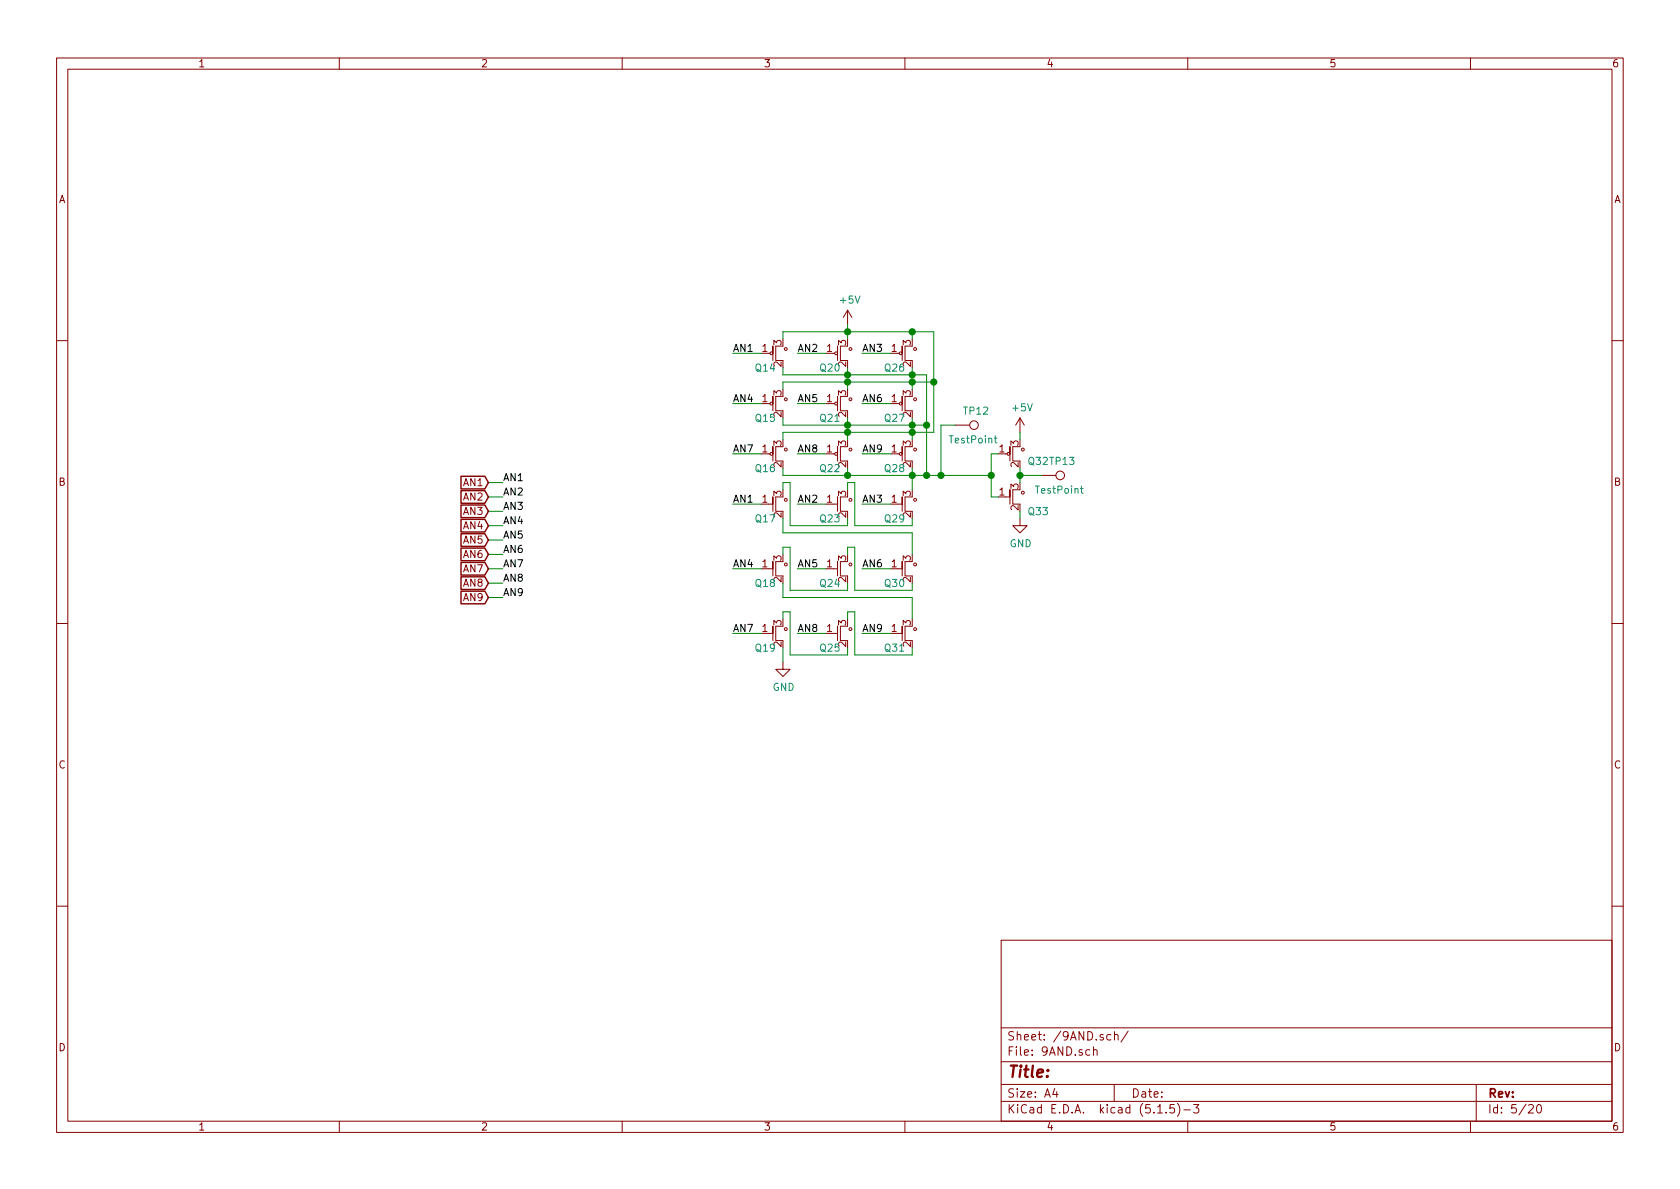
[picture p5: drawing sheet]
EESchema Schematic File Version 4
EELAYER 30 0
EELAYER END
$Descr A4 11693 8268
encoding utf-8
Sheet 5 20
Title ""
Date ""
Rev ""
Comp ""
Comment1 ""
Comment2 ""
Comment3 ""
Comment4 ""
$EndDescr
$Comp
L LogicQ:NM Q?
U 1 1
P 5450 3500
AR Path="/5ED9D1B0" Ref="Q?"  Part="1" 
AR Path="/5ECBCC7E/5ED9D1B0" Ref="Q17"  Part="1" 
F 0 "Q17" H 5250 3400 50  0000 L CNN
F 1 "NM" H 5550 3400 50  0001 C CNN
F 2 "LogicQ:SOT-23-N" H 5250 3500 50  0001 C CNN
F 3 "" H 5450 3500 50  0001 C CNN
	1    5450 3500
	1    0    0    -1  
$EndComp
$Comp
L LogicQ:NM Q?
U 1 1
P 5900 3500
AR Path="/5ED9D1B6" Ref="Q?"  Part="1" 
AR Path="/5ECBCC7E/5ED9D1B6" Ref="Q23"  Part="1" 
F 0 "Q23" H 5700 3400 50  0000 L CNN
F 1 "NM" H 6000 3400 50  0001 C CNN
F 2 "LogicQ:SOT-23-N" H 5700 3500 50  0001 C CNN
F 3 "" H 5900 3500 50  0001 C CNN
	1    5900 3500
	1    0    0    -1  
$EndComp
$Comp
L LogicQ:NM Q?
U 1 1
P 6350 3500
AR Path="/5ED9D1BC" Ref="Q?"  Part="1" 
AR Path="/5ECBCC7E/5ED9D1BC" Ref="Q29"  Part="1" 
F 0 "Q29" H 6150 3400 50  0000 L CNN
F 1 "NM" H 6450 3400 50  0001 C CNN
F 2 "LogicQ:SOT-23-N" H 6150 3500 50  0001 C CNN
F 3 "" H 6350 3500 50  0001 C CNN
	1    6350 3500
	1    0    0    -1  
$EndComp
$Comp
L LogicQ:NM Q?
U 1 1
P 5450 3950
AR Path="/5ED9D1C2" Ref="Q?"  Part="1" 
AR Path="/5ECBCC7E/5ED9D1C2" Ref="Q18"  Part="1" 
F 0 "Q18" H 5250 3850 50  0000 L CNN
F 1 "NM" H 5550 3850 50  0001 C CNN
F 2 "LogicQ:SOT-23-N" H 5250 3950 50  0001 C CNN
F 3 "" H 5450 3950 50  0001 C CNN
	1    5450 3950
	1    0    0    -1  
$EndComp
$Comp
L LogicQ:NM Q?
U 1 1
P 6350 3950
AR Path="/5ED9D1C8" Ref="Q?"  Part="1" 
AR Path="/5ECBCC7E/5ED9D1C8" Ref="Q30"  Part="1" 
F 0 "Q30" H 6150 3850 50  0000 L CNN
F 1 "NM" H 6450 3850 50  0001 C CNN
F 2 "LogicQ:SOT-23-N" H 6150 3950 50  0001 C CNN
F 3 "" H 6350 3950 50  0001 C CNN
	1    6350 3950
	1    0    0    -1  
$EndComp
$Comp
L LogicQ:NM Q?
U 1 1
P 5450 4400
AR Path="/5ED9D1CE" Ref="Q?"  Part="1" 
AR Path="/5ECBCC7E/5ED9D1CE" Ref="Q19"  Part="1" 
F 0 "Q19" H 5250 4300 50  0000 L CNN
F 1 "NM" H 5550 4300 50  0001 C CNN
F 2 "LogicQ:SOT-23-N" H 5250 4400 50  0001 C CNN
F 3 "" H 5450 4400 50  0001 C CNN
	1    5450 4400
	1    0    0    -1  
$EndComp
$Comp
L LogicQ:NM Q?
U 1 1
P 5900 4400
AR Path="/5ED9D1D4" Ref="Q?"  Part="1" 
AR Path="/5ECBCC7E/5ED9D1D4" Ref="Q25"  Part="1" 
F 0 "Q25" H 5700 4300 50  0000 L CNN
F 1 "NM" H 6000 4300 50  0001 C CNN
F 2 "LogicQ:SOT-23-N" H 5700 4400 50  0001 C CNN
F 3 "" H 5900 4400 50  0001 C CNN
	1    5900 4400
	1    0    0    -1  
$EndComp
$Comp
L LogicQ:NM Q?
U 1 1
P 6350 4400
AR Path="/5ED9D1DA" Ref="Q?"  Part="1" 
AR Path="/5ECBCC7E/5ED9D1DA" Ref="Q31"  Part="1" 
F 0 "Q31" H 6150 4300 50  0000 L CNN
F 1 "NM" H 6450 4300 50  0001 C CNN
F 2 "LogicQ:SOT-23-N" H 6150 4400 50  0001 C CNN
F 3 "" H 6350 4400 50  0001 C CNN
	1    6350 4400
	1    0    0    -1  
$EndComp
Wire Wire Line
	5450 3850 5450 3800
$Comp
L LogicQ:PM Q?
U 1 1
P 5450 3150
AR Path="/5ED9D1E1" Ref="Q?"  Part="1" 
AR Path="/5ECBCC7E/5ED9D1E1" Ref="Q16"  Part="1" 
F 0 "Q16" H 5250 3050 50  0000 L CNN
F 1 "PM" H 5550 3050 50  0001 C CNN
F 2 "LogicQ:SOT-23-P" H 5250 3150 50  0001 C CNN
F 3 "" H 5450 3150 50  0001 C CNN
	1    5450 3150
	1    0    0    -1  
$EndComp
$Comp
L LogicQ:PM Q?
U 1 1
P 5900 3150
AR Path="/5ED9D1E7" Ref="Q?"  Part="1" 
AR Path="/5ECBCC7E/5ED9D1E7" Ref="Q22"  Part="1" 
F 0 "Q22" H 5700 3050 50  0000 L CNN
F 1 "PM" H 6000 3050 50  0001 C CNN
F 2 "LogicQ:SOT-23-P" H 5700 3150 50  0001 C CNN
F 3 "" H 5900 3150 50  0001 C CNN
	1    5900 3150
	1    0    0    -1  
$EndComp
$Comp
L LogicQ:PM Q?
U 1 1
P 6350 3150
AR Path="/5ED9D1ED" Ref="Q?"  Part="1" 
AR Path="/5ECBCC7E/5ED9D1ED" Ref="Q28"  Part="1" 
F 0 "Q28" H 6150 3050 50  0000 L CNN
F 1 "PM" H 6450 3050 50  0001 C CNN
F 2 "LogicQ:SOT-23-P" H 6150 3150 50  0001 C CNN
F 3 "" H 6350 3150 50  0001 C CNN
	1    6350 3150
	1    0    0    -1  
$EndComp
$Comp
L LogicQ:PM Q?
U 1 1
P 6350 2800
AR Path="/5ED9D1F3" Ref="Q?"  Part="1" 
AR Path="/5ECBCC7E/5ED9D1F3" Ref="Q27"  Part="1" 
F 0 "Q27" H 6150 2700 50  0000 L CNN
F 1 "PM" H 6450 2700 50  0001 C CNN
F 2 "LogicQ:SOT-23-P" H 6150 2800 50  0001 C CNN
F 3 "" H 6350 2800 50  0001 C CNN
	1    6350 2800
	1    0    0    -1  
$EndComp
$Comp
L LogicQ:PM Q?
U 1 1
P 5900 2800
AR Path="/5ED9D1F9" Ref="Q?"  Part="1" 
AR Path="/5ECBCC7E/5ED9D1F9" Ref="Q21"  Part="1" 
F 0 "Q21" H 5700 2700 50  0000 L CNN
F 1 "PM" H 6000 2700 50  0001 C CNN
F 2 "LogicQ:SOT-23-P" H 5700 2800 50  0001 C CNN
F 3 "" H 5900 2800 50  0001 C CNN
	1    5900 2800
	1    0    0    -1  
$EndComp
$Comp
L LogicQ:PM Q?
U 1 1
P 5450 2800
AR Path="/5ED9D1FF" Ref="Q?"  Part="1" 
AR Path="/5ECBCC7E/5ED9D1FF" Ref="Q15"  Part="1" 
F 0 "Q15" H 5250 2700 50  0000 L CNN
F 1 "PM" H 5550 2700 50  0001 C CNN
F 2 "LogicQ:SOT-23-P" H 5250 2800 50  0001 C CNN
F 3 "" H 5450 2800 50  0001 C CNN
	1    5450 2800
	1    0    0    -1  
$EndComp
$Comp
L LogicQ:PM Q?
U 1 1
P 6350 2450
AR Path="/5ED9D205" Ref="Q?"  Part="1" 
AR Path="/5ECBCC7E/5ED9D205" Ref="Q26"  Part="1" 
F 0 "Q26" H 6150 2350 50  0000 L CNN
F 1 "PM" H 6450 2350 50  0001 C CNN
F 2 "LogicQ:SOT-23-P" H 6150 2450 50  0001 C CNN
F 3 "" H 6350 2450 50  0001 C CNN
	1    6350 2450
	1    0    0    -1  
$EndComp
$Comp
L LogicQ:PM Q?
U 1 1
P 5900 2450
AR Path="/5ED9D20B" Ref="Q?"  Part="1" 
AR Path="/5ECBCC7E/5ED9D20B" Ref="Q20"  Part="1" 
F 0 "Q20" H 5700 2350 50  0000 L CNN
F 1 "PM" H 6000 2350 50  0001 C CNN
F 2 "LogicQ:SOT-23-P" H 5700 2450 50  0001 C CNN
F 3 "" H 5900 2450 50  0001 C CNN
	1    5900 2450
	1    0    0    -1  
$EndComp
$Comp
L LogicQ:PM Q?
U 1 1
P 5450 2450
AR Path="/5ED9D211" Ref="Q?"  Part="1" 
AR Path="/5ECBCC7E/5ED9D211" Ref="Q14"  Part="1" 
F 0 "Q14" H 5250 2350 50  0000 L CNN
F 1 "PM" H 5550 2350 50  0001 C CNN
F 2 "LogicQ:SOT-23-P" H 5250 2450 50  0001 C CNN
F 3 "" H 5450 2450 50  0001 C CNN
	1    5450 2450
	1    0    0    -1  
$EndComp
Wire Wire Line
	5750 2450 5550 2450
Wire Wire Line
	6200 2450 6000 2450
Wire Wire Line
	6200 2800 6000 2800
Wire Wire Line
	5750 2800 5550 2800
Wire Wire Line
	5750 3150 5550 3150
Wire Wire Line
	6200 3150 6000 3150
Wire Wire Line
	5750 3500 5550 3500
Wire Wire Line
	6200 3500 6000 3500
Wire Wire Line
	6200 3950 6000 3950
Wire Wire Line
	5750 3950 5550 3950
Wire Wire Line
	5750 4400 5550 4400
Wire Wire Line
	6200 4400 6000 4400
Text Label 5550 2450 0    50   ~ 0
AN2
Text Label 6000 2450 0    50   ~ 0
AN3
Text Label 5550 2800 0    50   ~ 0
AN5
Text Label 6000 2800 0    50   ~ 0
AN6
Text Label 5550 3150 0    50   ~ 0
AN8
Text Label 6000 3150 0    50   ~ 0
AN9
Text Label 5550 3500 0    50   ~ 0
AN2
Text Label 6000 3500 0    50   ~ 0
AN3
Text Label 5550 3950 0    50   ~ 0
AN5
Text Label 6000 3950 0    50   ~ 0
AN6
Text Label 5550 4400 0    50   ~ 0
AN8
Text Label 6000 4400 0    50   ~ 0
AN9
$Comp
L LogicQ:NM Q?
U 1 1
P 5900 3950
AR Path="/5ED9D22F" Ref="Q?"  Part="1" 
AR Path="/5ECBCC7E/5ED9D22F" Ref="Q24"  Part="1" 
F 0 "Q24" H 5700 3850 50  0000 L CNN
F 1 "NM" H 6000 3850 50  0001 C CNN
F 2 "LogicQ:SOT-23-N" H 5700 3950 50  0001 C CNN
F 3 "" H 5900 3950 50  0001 C CNN
	1    5900 3950
	1    0    0    -1  
$EndComp
Wire Wire Line
	5300 2450 5100 2450
Wire Wire Line
	5300 2800 5100 2800
Wire Wire Line
	5300 3150 5100 3150
Wire Wire Line
	5300 3500 5100 3500
Wire Wire Line
	5300 3950 5100 3950
Wire Wire Line
	5300 4400 5100 4400
Text Label 5100 2450 0    50   ~ 0
AN1
Text Label 5100 2800 0    50   ~ 0
AN4
Text Label 5100 3150 0    50   ~ 0
AN7
Text Label 5100 3500 0    50   ~ 0
AN1
Text Label 5100 3950 0    50   ~ 0
AN4
Text Label 5100 4400 0    50   ~ 0
AN7
Wire Wire Line
	5450 2350 5450 2300
Wire Wire Line
	5450 2300 5900 2300
Wire Wire Line
	6350 2300 6350 2350
Wire Wire Line
	5900 2350 5900 2300
Connection ~ 5900 2300
Wire Wire Line
	5900 2300 6350 2300
Wire Wire Line
	5450 2700 5450 2650
Wire Wire Line
	5450 2650 5900 2650
Wire Wire Line
	6350 2650 6350 2700
Wire Wire Line
	5900 2700 5900 2650
Connection ~ 5900 2650
Wire Wire Line
	5900 2650 6350 2650
Wire Wire Line
	6350 2550 6350 2600
Wire Wire Line
	6350 2600 5900 2600
Wire Wire Line
	5450 2600 5450 2550
Wire Wire Line
	5900 2550 5900 2600
Connection ~ 5900 2600
Wire Wire Line
	5900 2600 5450 2600
Wire Wire Line
	6350 2900 6350 2950
Wire Wire Line
	6350 2950 5900 2950
Wire Wire Line
	5450 2950 5450 2900
Wire Wire Line
	5900 2900 5900 2950
Connection ~ 5900 2950
Wire Wire Line
	5900 2950 5450 2950
Wire Wire Line
	5450 3050 5450 3000
Wire Wire Line
	5450 3000 5900 3000
Wire Wire Line
	6350 3000 6350 3050
Wire Wire Line
	5900 3000 5900 3050
Connection ~ 5900 3000
Wire Wire Line
	5900 3000 6350 3000
Wire Wire Line
	5450 3250 5450 3300
Wire Wire Line
	5450 3300 5900 3300
Wire Wire Line
	6350 3300 6350 3250
Wire Wire Line
	5900 3250 5900 3300
Connection ~ 5900 3300
Wire Wire Line
	5900 3300 6350 3300
Wire Wire Line
	6350 3300 6350 3400
Connection ~ 6350 3300
Wire Wire Line
	6350 3600 6350 3650
Wire Wire Line
	6350 3650 5950 3650
Wire Wire Line
	5950 3650 5950 3350
Wire Wire Line
	5950 3350 5900 3350
Wire Wire Line
	5900 3350 5900 3400
Wire Wire Line
	5900 3600 5900 3650
Wire Wire Line
	5900 3650 5500 3650
Wire Wire Line
	5500 3650 5500 3350
Wire Wire Line
	5500 3350 5450 3350
Wire Wire Line
	5450 3350 5450 3400
Wire Wire Line
	5450 3600 5450 3700
Wire Wire Line
	5450 3700 6350 3700
Wire Wire Line
	6350 3700 6350 3850
Wire Wire Line
	6350 4050 6350 4100
Wire Wire Line
	6350 4100 5950 4100
Wire Wire Line
	5950 4100 5950 3800
Wire Wire Line
	5950 3800 5900 3800
Wire Wire Line
	5900 3800 5900 3850
Wire Wire Line
	5900 4050 5900 4100
Wire Wire Line
	5900 4100 5500 4100
Wire Wire Line
	5500 4100 5500 3800
Wire Wire Line
	5500 3800 5450 3800
Wire Wire Line
	5450 4050 5450 4150
Wire Wire Line
	5450 4150 6350 4150
Wire Wire Line
	6350 4150 6350 4300
Wire Wire Line
	6350 4500 6350 4550
Wire Wire Line
	6350 4550 5950 4550
Wire Wire Line
	5950 4550 5950 4250
Wire Wire Line
	5950 4250 5900 4250
Wire Wire Line
	5900 4250 5900 4300
Wire Wire Line
	5900 4500 5900 4550
Wire Wire Line
	5900 4550 5500 4550
Wire Wire Line
	5500 4550 5500 4250
Wire Wire Line
	5500 4250 5450 4250
Wire Wire Line
	5450 4250 5450 4300
Wire Wire Line
	5450 4500 5450 4600
$Comp
L power:GND #PWR?
U 1 1
P 5450 4600
AR Path="/5ED9D28B" Ref="#PWR?"  Part="1" 
AR Path="/5ECBCC7E/5ED9D28B" Ref="#PWR0107"  Part="1" 
F 0 "#PWR0107" H 5450 4350 50  0001 C CNN
F 1 "GND" H 5455 4427 50  0000 C CNN
F 2 "" H 5450 4600 50  0001 C CNN
F 3 "" H 5450 4600 50  0001 C CNN
	1    5450 4600
	1    0    0    -1  
$EndComp
$Comp
L power:+5V #PWR?
U 1 1
P 5900 2250
AR Path="/5ED9D291" Ref="#PWR?"  Part="1" 
AR Path="/5ECBCC7E/5ED9D291" Ref="#PWR0108"  Part="1" 
F 0 "#PWR0108" H 5900 2100 50  0001 C CNN
F 1 "+5V" H 5915 2423 50  0000 C CNN
F 2 "" H 5900 2250 50  0001 C CNN
F 3 "" H 5900 2250 50  0001 C CNN
	1    5900 2250
	1    0    0    -1  
$EndComp
Wire Wire Line
	5900 2250 5900 2300
$Comp
L LogicQ:PM Q?
U 1 1
P 7100 3150
AR Path="/5ED9D298" Ref="Q?"  Part="1" 
AR Path="/5ECBCC7E/5ED9D298" Ref="Q32"  Part="1" 
F 0 "Q32" H 7150 3100 50  0000 L CNN
F 1 "PM" H 7200 3050 50  0001 C CNN
F 2 "LogicQ:SOT-23-P" H 6900 3150 50  0001 C CNN
F 3 "" H 7100 3150 50  0001 C CNN
	1    7100 3150
	1    0    0    -1  
$EndComp
$Comp
L LogicQ:NM Q?
U 1 1
P 7100 3450
AR Path="/5ED9D29E" Ref="Q?"  Part="1" 
AR Path="/5ECBCC7E/5ED9D29E" Ref="Q33"  Part="1" 
F 0 "Q33" H 7150 3350 50  0000 L CNN
F 1 "NM" H 7200 3350 50  0001 C CNN
F 2 "LogicQ:SOT-23-N" H 6900 3450 50  0001 C CNN
F 3 "" H 7100 3450 50  0001 C CNN
	1    7100 3450
	1    0    0    -1  
$EndComp
Wire Wire Line
	7100 3250 7100 3300
Connection ~ 7100 3300
Wire Wire Line
	7100 3300 7100 3350
Wire Wire Line
	6900 3150 6950 3150
Wire Wire Line
	6900 3450 6950 3450
Wire Wire Line
	7100 3550 7100 3600
Wire Wire Line
	7100 3050 7100 3000
$Comp
L power:GND #PWR?
U 1 1
P 7100 3600
AR Path="/5ED9D2AB" Ref="#PWR?"  Part="1" 
AR Path="/5ECBCC7E/5ED9D2AB" Ref="#PWR0109"  Part="1" 
F 0 "#PWR0109" H 7100 3350 50  0001 C CNN
F 1 "GND" H 7105 3427 50  0000 C CNN
F 2 "" H 7100 3600 50  0001 C CNN
F 3 "" H 7100 3600 50  0001 C CNN
	1    7100 3600
	1    0    0    -1  
$EndComp
$Comp
L power:+5V #PWR?
U 1 1
P 7100 3000
AR Path="/5ED9D2B1" Ref="#PWR?"  Part="1" 
AR Path="/5ECBCC7E/5ED9D2B1" Ref="#PWR0110"  Part="1" 
F 0 "#PWR0110" H 7100 2850 50  0001 C CNN
F 1 "+5V" H 7115 3173 50  0000 C CNN
F 2 "" H 7100 3000 50  0001 C CNN
F 3 "" H 7100 3000 50  0001 C CNN
	1    7100 3000
	1    0    0    -1  
$EndComp
$Comp
L Connector:TestPoint TP?
U 1 1
P 7250 3300
AR Path="/5ED9D2B7" Ref="TP?"  Part="1" 
AR Path="/5ECBCC7E/5ED9D2B7" Ref="TP13"  Part="1" 
F 0 "TP13" V 7150 3350 50  0000 L CNN
F 1 "TestPoint" V 7350 3250 50  0000 L CNN
F 2 "Connector_PinSocket_2.54mm:PinSocket_1x01_P2.54mm_Vertical" H 7450 3300 50  0001 C CNN
F 3 "~" H 7450 3300 50  0001 C CNN
	1    7250 3300
	0    1    1    0   
$EndComp
Wire Wire Line
	7100 3300 7250 3300
$Comp
L Connector:TestPoint TP?
U 1 1
P 6650 2950
AR Path="/5ED9D2BE" Ref="TP?"  Part="1" 
AR Path="/5ECBCC7E/5ED9D2BE" Ref="TP12"  Part="1" 
F 0 "TP12" V 6550 3000 50  0000 L CNN
F 1 "TestPoint" V 6750 2900 50  0000 L CNN
F 2 "Connector_PinSocket_2.54mm:PinSocket_1x01_P2.54mm_Vertical" H 6850 2950 50  0001 C CNN
F 3 "~" H 6850 2950 50  0001 C CNN
	1    6650 2950
	0    1    1    0   
$EndComp
Wire Wire Line
	6900 3150 6900 3300
Connection ~ 6900 3300
Wire Wire Line
	6900 3300 6900 3450
Wire Wire Line
	6650 2950 6550 2950
Wire Wire Line
	6550 2950 6550 3300
Connection ~ 6550 3300
Wire Wire Line
	6550 3300 6900 3300
Wire Wire Line
	6350 3300 6450 3300
Wire Wire Line
	6450 3300 6450 2950
Wire Wire Line
	6450 2950 6350 2950
Connection ~ 6450 3300
Wire Wire Line
	6450 3300 6550 3300
Connection ~ 6350 2950
Wire Wire Line
	6450 2950 6450 2600
Wire Wire Line
	6450 2600 6350 2600
Connection ~ 6450 2950
Connection ~ 6350 2600
Wire Wire Line
	6350 2650 6500 2650
Wire Wire Line
	6500 2650 6500 3000
Wire Wire Line
	6500 3000 6350 3000
Connection ~ 6350 2650
Connection ~ 6350 3000
Wire Wire Line
	6500 2650 6500 2300
Wire Wire Line
	6500 2300 6350 2300
Connection ~ 6500 2650
Connection ~ 6350 2300
Text Label 3500 3350 0    50   ~ 0
AN1
Text Label 3500 3450 0    50   ~ 0
AN2
Text Label 3500 3550 0    50   ~ 0
AN3
Text Label 3500 3650 0    50   ~ 0
AN4
Text Label 3500 3750 0    50   ~ 0
AN5
Text Label 3500 3850 0    50   ~ 0
AN6
Text Label 3500 3950 0    50   ~ 0
AN7
Text Label 3500 4050 0    50   ~ 0
AN8
Text Label 3500 4150 0    50   ~ 0
AN9
Text GLabel 3400 3350 0    50   Input ~ 0
AN1
Text GLabel 3400 3450 0    50   Input ~ 0
AN2
Text GLabel 3400 3550 0    50   Input ~ 0
AN3
Text GLabel 3400 3650 0    50   Input ~ 0
AN4
Text GLabel 3400 3750 0    50   Input ~ 0
AN5
Text GLabel 3400 3850 0    50   Input ~ 0
AN6
Text GLabel 3400 3950 0    50   Input ~ 0
AN7
Text GLabel 3400 4050 0    50   Input ~ 0
AN8
Text GLabel 3400 4150 0    50   Input ~ 0
AN9
Wire Wire Line
	3400 3350 3500 3350
Wire Wire Line
	3400 3450 3500 3450
Wire Wire Line
	3400 3550 3500 3550
Wire Wire Line
	3400 3650 3500 3650
Wire Wire Line
	3400 3750 3500 3750
Wire Wire Line
	3400 3850 3500 3850
Wire Wire Line
	3400 3950 3500 3950
Wire Wire Line
	3400 4050 3500 4050
Wire Wire Line
	3500 4150 3400 4150
$EndSCHEMATC
